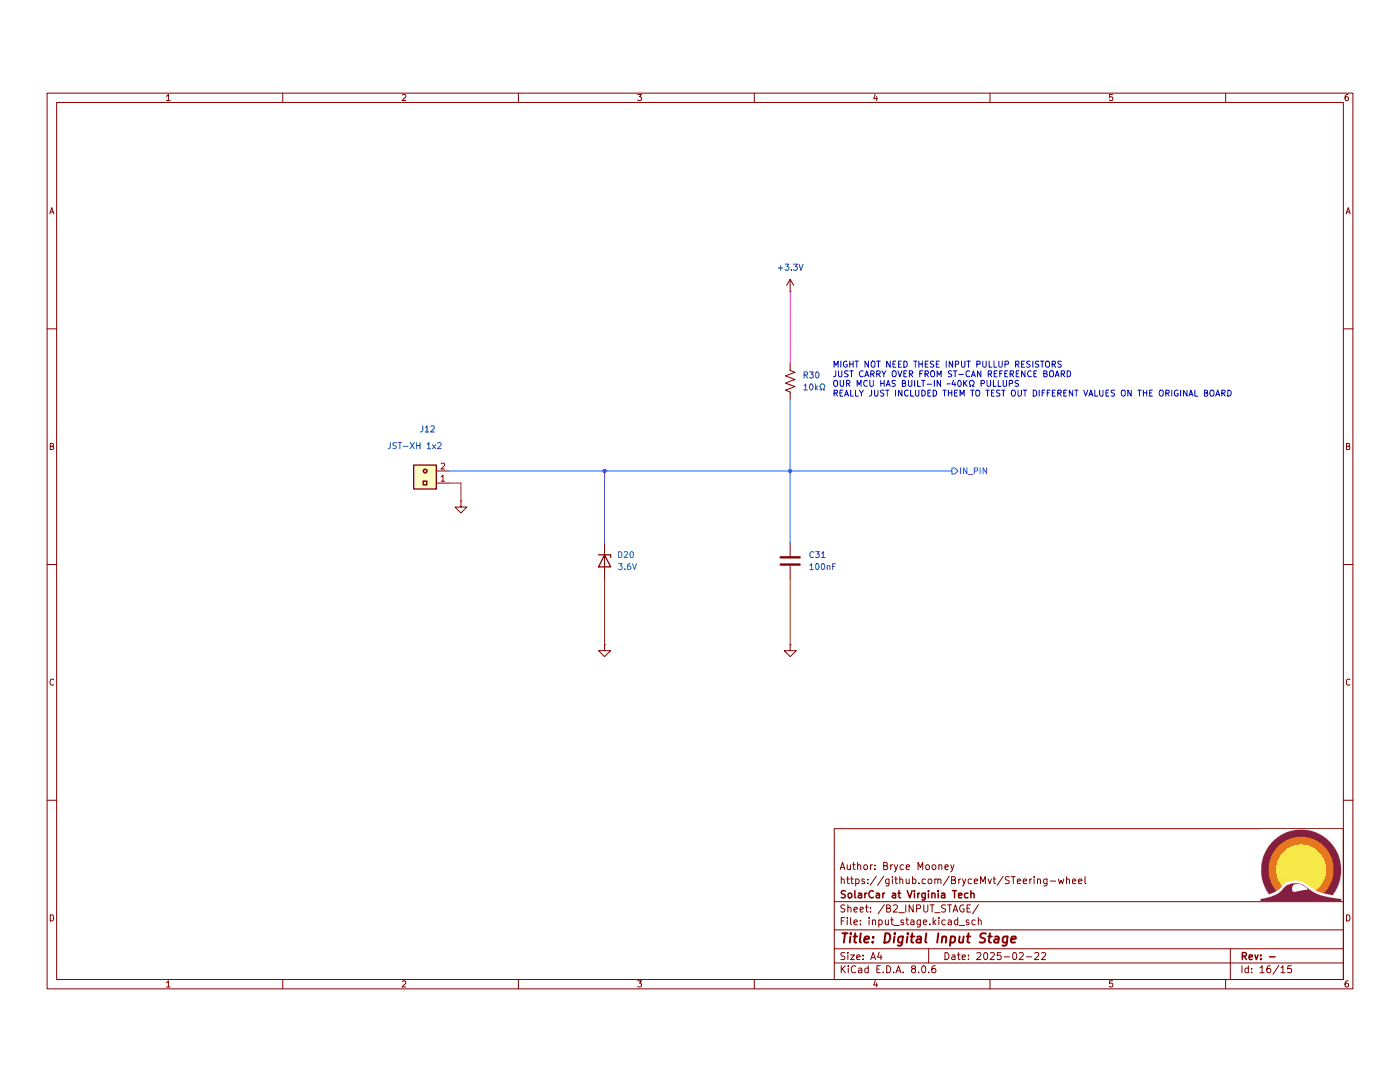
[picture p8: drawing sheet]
(kicad_sch
 (version 20231120)
 (generator "eeschema")
 (generator_version "8.0")
 (paper "A4")
 (title_block
  (title "Digital Input Stage")
  (date "2025-02-22")
  (rev "-")
  (company "SolarCar at Virginia Tech")
  (comment 1 "https://github.com/BryceMvt/STeering-wheel")
  (comment 2 "Author: Bryce Mooney"))
 (lib_symbols
  (symbol "Connector_Generic:Conn_01x02"
   (pin_names
    (offset 1.016) hide) (exclude_from_sim no) (in_bom yes) (on_board yes)
   (property "Reference" "J9" (at 7.112 0.254 90) (effects (font (size 1.27 1.27)) (justify right)))
   (property "Value" "MICROCLASP 1X2" (at 4.318 6.858 90) (effects (font (size 1.27 1.27)) (justify right)))
   (property "Footprint" "footprints:microclasp_1x2_559350210" (at 2.54 23.368 0) (effects (font (size 1.27 1.27)) (hide yes)))
   (property "Datasheet" "https://www.molex.com/en-us/products/part-detail/559350210?display=pdf" (at 1.778 19.05 0) (effects (font (size 1.27 1.27)) (hide yes)))
   (property "Description" "Connector Header Through Hole, Right Angle 2 position 0.079\" (2.00mm)" (at 0.508 15.24 0) (effects (font (size 1.27 1.27)) (hide yes)))
   (property "DigiKey Part Number" "WM14662-ND" (at -26.416 3.556 90) (effects (font (size 1.27 1.27)) (hide yes)))
   (property "Manufacturer Product Number" "0559350210" (at -24.384 4.318 90) (effects (font (size 1.27 1.27)) (hide yes)))
   (symbol "Conn_01x02_0_1"
    (circle (center 0 -2.54) (radius 0.381) (stroke (width 0.3048) (type default)) (fill (type none))))
   (symbol "Conn_01x02_1_1"
    (rectangle (start -2.413 1.27) (end 2.413 -3.81) (stroke (width 0.254) (type default)) (fill (type background)))
    (rectangle (start -0.381 0.381) (end 0.381 -0.381) (stroke (width 0.3048) (type default)) (fill (type none)))
    (pin input line (at -5.08 0 0) (length 2.54) (name "Pin_1" (effects (font (size 1.27 1.27)))) (number "1" (effects (font (size 1.27 1.27)))))
    (pin input line (at -5.08 -2.54 0) (length 2.54) (name "Pin_2" (effects (font (size 1.27 1.27)))) (number "2" (effects (font (size 1.27 1.27)))))))
  (symbol "Device:C"
   (pin_numbers hide)
   (pin_names
    (offset 0.254)) (exclude_from_sim no) (in_bom yes) (on_board yes)
   (property "Reference" "C" (at 0.635 2.54 0) (effects (font (size 1.27 1.27)) (justify left)))
   (property "Value" "C" (at 0.635 -2.54 0) (effects (font (size 1.27 1.27)) (justify left)))
   (property "Footprint" "" (at 0.9652 -3.81 0) (effects (font (size 1.27 1.27)) (hide yes)))
   (property "Datasheet" "~" (at 0 0 0) (effects (font (size 1.27 1.27)) (hide yes)))
   (property "Description" "Unpolarized capacitor" (at 0 0 0) (effects (font (size 1.27 1.27)) (hide yes)))
   (symbol "C_0_1"
    (polyline (pts (xy -2.032 -0.762) (xy 2.032 -0.762)) (stroke (width 0.508) (type default)) (fill (type none)))
    (polyline (pts (xy -2.032 0.762) (xy 2.032 0.762)) (stroke (width 0.508) (type default)) (fill (type none))))
   (symbol "C_1_1"
    (pin passive line (at 0 3.81 270) (length 2.794) (name "~" (effects (font (size 1.27 1.27)))) (number "1" (effects (font (size 1.27 1.27)))))
    (pin passive line (at 0 -3.81 90) (length 2.794) (name "~" (effects (font (size 1.27 1.27)))) (number "2" (effects (font (size 1.27 1.27)))))))
  (symbol "Device:R_US"
   (pin_numbers hide)
   (pin_names
    (offset 0)) (exclude_from_sim no) (in_bom yes) (on_board yes)
   (property "Reference" "R" (at 2.54 0 90) (effects (font (size 1.27 1.27))))
   (property "Value" "R_US" (at -2.54 0 90) (effects (font (size 1.27 1.27))))
   (property "Footprint" "" (at 1.016 -0.254 90) (effects (font (size 1.27 1.27)) (hide yes)))
   (property "Datasheet" "~" (at 0 0 0) (effects (font (size 1.27 1.27)) (hide yes)))
   (property "Description" "Resistor, US symbol" (at 0 0 0) (effects (font (size 1.27 1.27)) (hide yes)))
   (symbol "R_US_0_1"
    (polyline (pts (xy 0 -2.286) (xy 0 -2.54)) (stroke (width 0) (type default)) (fill (type none)))
    (polyline (pts (xy 0 2.286) (xy 0 2.54)) (stroke (width 0) (type default)) (fill (type none)))
    (polyline (pts (xy 0 -0.762) (xy 1.016 -1.143) (xy 0 -1.524) (xy -1.016 -1.905) (xy 0 -2.286)) (stroke (width 0) (type default)) (fill (type none)))
    (polyline (pts (xy 0 0.762) (xy 1.016 0.381) (xy 0 0) (xy -1.016 -0.381) (xy 0 -0.762)) (stroke (width 0) (type default)) (fill (type none)))
    (polyline (pts (xy 0 2.286) (xy 1.016 1.905) (xy 0 1.524) (xy -1.016 1.143) (xy 0 0.762)) (stroke (width 0) (type default)) (fill (type none))))
   (symbol "R_US_1_1"
    (pin passive line (at 0 3.81 270) (length 1.27) (name "~" (effects (font (size 1.27 1.27)))) (number "1" (effects (font (size 1.27 1.27)))))
    (pin passive line (at 0 -3.81 90) (length 1.27) (name "~" (effects (font (size 1.27 1.27)))) (number "2" (effects (font (size 1.27 1.27)))))))
  (symbol "Diode:ESD5Zxx"
   (pin_numbers hide)
   (pin_names hide) (exclude_from_sim no) (in_bom yes) (on_board yes)
   (property "Reference" "D" (at 0 2.54 0) (effects (font (size 1.27 1.27))))
   (property "Value" "ESD5Zxx" (at 0 -2.54 0) (effects (font (size 1.27 1.27))))
   (property "Footprint" "Diode_SMD:D_SOD-523" (at 0 -4.445 0) (effects (font (size 1.27 1.27)) (hide yes)))
   (property "Datasheet" "https://www.onsemi.com/pdf/datasheet/esd5z2.5t1-d.pdf" (at 0 0 0) (effects (font (size 1.27 1.27)) (hide yes)))
   (property "Description" "ESD Protection Diode, SOD-523" (at 0 0 0) (effects (font (size 1.27 1.27)) (hide yes)))
   (symbol "ESD5Zxx_0_1"
    (polyline (pts (xy 1.27 0) (xy -1.27 0)) (stroke (width 0) (type default)) (fill (type none)))
    (polyline (pts (xy -1.27 -1.27) (xy -1.27 1.27) (xy -0.762 1.27)) (stroke (width 0.254) (type default)) (fill (type none)))
    (polyline (pts (xy 1.27 -1.27) (xy 1.27 1.27) (xy -1.27 0) (xy 1.27 -1.27)) (stroke (width 0.254) (type default)) (fill (type none))))
   (symbol "ESD5Zxx_1_1"
    (pin passive line (at -3.81 0 0) (length 2.54) (name "K" (effects (font (size 1.27 1.27)))) (number "1" (effects (font (size 1.27 1.27)))))
    (pin passive line (at 3.81 0 180) (length 2.54) (name "A" (effects (font (size 1.27 1.27)))) (number "2" (effects (font (size 1.27 1.27)))))))
  (symbol "power:+5V"
   (power)
   (pin_numbers hide)
   (pin_names
    (offset 0) hide) (exclude_from_sim no) (in_bom yes) (on_board yes)
   (property "Reference" "#PWR" (at 0 -3.81 0) (effects (font (size 1.27 1.27)) (hide yes)))
   (property "Value" "+5V" (at 0 3.556 0) (effects (font (size 1.27 1.27))))
   (property "Footprint" "" (at 0 0 0) (effects (font (size 1.27 1.27)) (hide yes)))
   (property "Datasheet" "" (at 0 0 0) (effects (font (size 1.27 1.27)) (hide yes)))
   (property "Description" "Power symbol creates a global label with name \"+5V\"" (at 0 0 0) (effects (font (size 1.27 1.27)) (hide yes)))
   (symbol "+5V_0_1"
    (polyline (pts (xy -0.762 1.27) (xy 0 2.54)) (stroke (width 0) (type default)) (fill (type none)))
    (polyline (pts (xy 0 0) (xy 0 2.54)) (stroke (width 0) (type default)) (fill (type none)))
    (polyline (pts (xy 0 2.54) (xy 0.762 1.27)) (stroke (width 0) (type default)) (fill (type none))))
   (symbol "+5V_1_1"
    (pin power_in line (at 0 0 90) (length 0) (name "~" (effects (font (size 1.27 1.27)))) (number "1" (effects (font (size 1.27 1.27)))))))
  (symbol "power:GND"
   (power)
   (pin_numbers hide)
   (pin_names
    (offset 0) hide) (exclude_from_sim no) (in_bom yes) (on_board yes)
   (property "Reference" "#PWR" (at 0 -6.35 0) (effects (font (size 1.27 1.27)) (hide yes)))
   (property "Value" "GND" (at 0 -3.81 0) (effects (font (size 1.27 1.27))))
   (property "Footprint" "" (at 0 0 0) (effects (font (size 1.27 1.27)) (hide yes)))
   (property "Datasheet" "" (at 0 0 0) (effects (font (size 1.27 1.27)) (hide yes)))
   (property "Description" "Power symbol creates a global label with name \"GND\" , ground" (at 0 0 0) (effects (font (size 1.27 1.27)) (hide yes)))
   (symbol "GND_0_1"
    (polyline (pts (xy 0 0) (xy 0 -1.27) (xy 1.27 -1.27) (xy 0 -2.54) (xy -1.27 -1.27) (xy 0 -1.27)) (stroke (width 0) (type default)) (fill (type none))))
   (symbol "GND_1_1"
    (pin power_in line (at 0 0 270) (length 0) (name "~" (effects (font (size 1.27 1.27)))) (number "1" (effects (font (size 1.27 1.27))))))))
 (junction
  (at 167.64 90.17)
  (diameter 0)
  (color 0 0 0 0))
 (junction
  (at 128.27 90.17)
  (diameter 0)
  (color 0 0 0 0))
 (wire
  (pts (xy 95.25 90.17) (xy 128.27 90.17))
  (stroke (width 0) (type default)))
 (wire
  (pts (xy 128.27 90.17) (xy 167.64 90.17))
  (stroke (width 0) (type default)))
 (wire
  (pts (xy 97.79 92.71) (xy 95.25 92.71))
  (stroke (width 0) (type default)))
 (wire
  (pts (xy 167.64 113.03) (xy 167.64 127))
  (stroke (width 0) (type default)))
 (wire
  (pts (xy 97.79 96.52) (xy 97.79 92.71))
  (stroke (width 0) (type default)))
 (wire
  (pts (xy 167.64 90.17) (xy 167.64 105.41))
  (stroke (width 0) (type default)))
 (wire
  (pts (xy 128.27 90.17) (xy 128.27 105.41))
  (stroke (width 0) (type default)))
 (wire
  (pts (xy 128.27 113.03) (xy 128.27 127))
  (stroke (width 0) (type default)))
 (wire
  (pts (xy 167.64 74.93) (xy 167.64 90.17))
  (stroke (width 0) (type default)))
 (wire
  (pts (xy 167.64 90.17) (xy 201.93 90.17))
  (stroke (width 0) (type default)))
 (wire
  (pts (xy 167.64 52.07) (xy 167.64 67.31))
  (stroke (width 0) (type default)))
 (image
  (at 275.971 173.736)
  (scale 0.252548)
  (data))
 (text "MIGHT NOT NEED THESE INPUT PULLUP RESISTORS\nJUST CARRY OVER FROM ST-CAN REFERENCE BOARD\nOUR MCU HAS BUILT-IN ~40KΩ PULLUPS\nREALLY JUST INCLUDED THEM TO TEST OUT DIFFERENT VALUES ON THE ORIGINAL BOARD"
  (exclude_from_sim no)
  (at 176.53 70.866 0)
  (effects (font (size 1.27 1.27)) (justify left)))
 (hierarchical_label "IN_PIN"
  (shape output)
  (at 201.93 90.17 0)
  (fields_autoplaced yes)
  (effects (font (size 1.27 1.27)) (justify left)))
 (symbol
  (lib_id "Connector_Generic:Conn_01x02")
  (at 90.17 92.71 180)
  (unit 1)
  (exclude_from_sim no)
  (in_bom yes)
  (on_board yes)
  (dnp no)
  (property "Reference" "J14" (at 88.9 81.28 0) (effects (font (size 1.27 1.27)) (justify right)))
  (property "Value" "JST-XH 1x2" (at 82.042 84.836 0) (effects (font (size 1.27 1.27)) (justify right)))
  (property "Footprint" "Connector_JST:JST_XH_B2B-XH-AM_1x02_P2.50mm_Vertical" (at 87.63 116.078 0) (effects (font (size 1.27 1.27)) (hide yes)))
  (property "Datasheet" "https://www.molex.com/en-us/products/part-detail/559350210?display=pdf" (at 88.392 111.76 0) (effects (font (size 1.27 1.27)) (hide yes)))
  (property "Description" "Connector Header Through Hole, Right Angle 2 position 0.079\" (2.00mm)" (at 89.662 107.95 0) (effects (font (size 1.27 1.27)) (hide yes)))
  (property "DigiKey Part Number" "WM14662-ND" (at 116.586 96.266 90) (effects (font (size 1.27 1.27)) (hide yes)))
  (property "Manufacturer Product Number" "0559350210" (at 114.554 97.028 90) (effects (font (size 1.27 1.27)) (hide yes)))
  (pin "1")
  (pin "2")
  (instances (project "st_can_reference" (path "" (reference "J14") (unit 1)) (path "" (reference "J17") (unit 1)) (path "" (reference "J13") (unit 1)) (path "" (reference "J15") (unit 1)) (path "" (reference "J16") (unit 1)) (path "" (reference "J18") (unit 1)) (path "" (reference "J12") (unit 1)) (path "" (reference "J19") (unit 1)))))
 (symbol
  (lib_id "Device:R_US")
  (at 167.64 71.12 0)
  (unit 1)
  (exclude_from_sim no)
  (in_bom yes)
  (on_board yes)
  (dnp no)
  (fields_autoplaced yes)
  (property "Reference" "R31" (at 170.18 69.8499 0) (effects (font (size 1.27 1.27)) (justify left)))
  (property "Value" "10kΩ" (at 170.18 72.3899 0) (effects (font (size 1.27 1.27)) (justify left)))
  (property "Footprint" "Resistor_SMD:R_0805_2012Metric" (at 168.656 71.374 90) (effects (font (size 1.27 1.27)) (hide yes)))
  (property "Datasheet" "https://www.koaspeer.com/pdfs/RK73B.pdf" (at 167.64 71.12 0) (effects (font (size 1.27 1.27)) (hide yes)))
  (property "Description" "RES 10K OHM 5% 1/4W 0805" (at 167.64 71.12 0) (effects (font (size 1.27 1.27)) (hide yes)))
  (property "DigiKey Part Number" "2019-RK73B2ATTD103JCT-ND" (at 167.64 71.12 0) (effects (font (size 1.27 1.27)) (hide yes)))
  (property "Manufacturer Product Number" "RK73B2ATTD103J" (at 167.64 71.12 0) (effects (font (size 1.27 1.27)) (hide yes)))
  (pin "2")
  (pin "1")
  (instances (project "st_can_reference" (path "" (reference "R31") (unit 1)) (path "" (reference "R26") (unit 1)) (path "" (reference "R29") (unit 1)) (path "" (reference "R28") (unit 1)) (path "" (reference "R27") (unit 1)) (path "" (reference "R25") (unit 1)) (path "" (reference "R30") (unit 1)) (path "" (reference "R24") (unit 1)))))
 (symbol
  (lib_id "power:GND")
  (at 167.64 127 0)
  (unit 1)
  (exclude_from_sim no)
  (in_bom yes)
  (on_board yes)
  (dnp no)
  (fields_autoplaced yes)
  (property "Reference" "#PWR0100" (at 167.64 133.35 0) (effects (font (size 1.27 1.27)) (hide yes)))
  (property "Value" "GND" (at 167.64 132.08 0) (effects (font (size 1.27 1.27)) (hide yes)))
  (property "Footprint" "" (at 167.64 127 0) (effects (font (size 1.27 1.27)) (hide yes)))
  (property "Datasheet" "" (at 167.64 127 0) (effects (font (size 1.27 1.27)) (hide yes)))
  (property "Description" "Power symbol creates a global label with name \"GND\" , ground" (at 167.64 127 0) (effects (font (size 1.27 1.27)) (hide yes)))
  (pin "1")
  (instances (project "st_can_reference" (path "" (reference "#PWR0100") (unit 1)) (path "" (reference "#PWR0109") (unit 1)) (path "" (reference "#PWR097") (unit 1)) (path "" (reference "#PWR0103") (unit 1)) (path "" (reference "#PWR0106") (unit 1)) (path "" (reference "#PWR0112") (unit 1)) (path "" (reference "#PWR094") (unit 1)) (path "" (reference "#PWR0115") (unit 1)))))
 (symbol
  (lib_id "Device:C")
  (at 167.64 109.22 0)
  (unit 1)
  (exclude_from_sim no)
  (in_bom yes)
  (on_board yes)
  (dnp no)
  (fields_autoplaced yes)
  (property "Reference" "C33" (at 171.45 107.9499 0) (effects (font (size 1.27 1.27)) (justify left)))
  (property "Value" "100nF" (at 171.45 110.4899 0) (effects (font (size 1.27 1.27)) (justify left)))
  (property "Footprint" "Capacitor_SMD:C_0805_2012Metric" (at 168.6052 113.03 0) (effects (font (size 1.27 1.27)) (hide yes)))
  (property "Datasheet" "https://mm.digikey.com/Volume0/opasdata/d220001/medias/docus/658/CL21B104KACNFNC_Spec.pdf" (at 167.64 109.22 0) (effects (font (size 1.27 1.27)) (hide yes)))
  (property "Description" "0.1 µF ±10% 25V Ceramic Capacitor X7R 0805 (2012 Metric)" (at 167.64 109.22 0) (effects (font (size 1.27 1.27)) (hide yes)))
  (property "DigiKey Part Number" "1276-2442-1-ND" (at 167.64 109.22 90) (effects (font (size 1.27 1.27)) (hide yes)))
  (property "Manufacturer Product Number" "CL21B104KACNFNC" (at 167.64 109.22 90) (effects (font (size 1.27 1.27)) (hide yes)))
  (pin "2")
  (pin "1")
  (instances (project "st_can_reference" (path "" (reference "C33") (unit 1)) (path "" (reference "C36") (unit 1)) (path "" (reference "C32") (unit 1)) (path "" (reference "C34") (unit 1)) (path "" (reference "C35") (unit 1)) (path "" (reference "C37") (unit 1)) (path "" (reference "C31") (unit 1)) (path "" (reference "C38") (unit 1)))))
 (symbol
  (lib_id "power:GND")
  (at 128.27 127 0)
  (unit 1)
  (exclude_from_sim no)
  (in_bom yes)
  (on_board yes)
  (dnp no)
  (fields_autoplaced yes)
  (property "Reference" "#PWR099" (at 128.27 133.35 0) (effects (font (size 1.27 1.27)) (hide yes)))
  (property "Value" "GND" (at 128.27 132.08 0) (effects (font (size 1.27 1.27)) (hide yes)))
  (property "Footprint" "" (at 128.27 127 0) (effects (font (size 1.27 1.27)) (hide yes)))
  (property "Datasheet" "" (at 128.27 127 0) (effects (font (size 1.27 1.27)) (hide yes)))
  (property "Description" "Power symbol creates a global label with name \"GND\" , ground" (at 128.27 127 0) (effects (font (size 1.27 1.27)) (hide yes)))
  (pin "1")
  (instances (project "st_can_reference" (path "" (reference "#PWR099") (unit 1)) (path "" (reference "#PWR0108") (unit 1)) (path "" (reference "#PWR096") (unit 1)) (path "" (reference "#PWR0102") (unit 1)) (path "" (reference "#PWR0105") (unit 1)) (path "" (reference "#PWR0111") (unit 1)) (path "" (reference "#PWR093") (unit 1)) (path "" (reference "#PWR0114") (unit 1)))))
 (symbol
  (lib_id "power:GND")
  (at 97.79 96.52 0)
  (unit 1)
  (exclude_from_sim no)
  (in_bom yes)
  (on_board yes)
  (dnp no)
  (fields_autoplaced yes)
  (property "Reference" "#PWR098" (at 97.79 102.87 0) (effects (font (size 1.27 1.27)) (hide yes)))
  (property "Value" "GND" (at 97.79 101.6 0) (effects (font (size 1.27 1.27)) (hide yes)))
  (property "Footprint" "" (at 97.79 96.52 0) (effects (font (size 1.27 1.27)) (hide yes)))
  (property "Datasheet" "" (at 97.79 96.52 0) (effects (font (size 1.27 1.27)) (hide yes)))
  (property "Description" "Power symbol creates a global label with name \"GND\" , ground" (at 97.79 96.52 0) (effects (font (size 1.27 1.27)) (hide yes)))
  (pin "1")
  (instances (project "st_can_reference" (path "" (reference "#PWR098") (unit 1)) (path "" (reference "#PWR0107") (unit 1)) (path "" (reference "#PWR095") (unit 1)) (path "" (reference "#PWR0101") (unit 1)) (path "" (reference "#PWR0104") (unit 1)) (path "" (reference "#PWR0110") (unit 1)) (path "" (reference "#PWR092") (unit 1)) (path "" (reference "#PWR0113") (unit 1)))))
 (symbol
  (lib_id "power:+5V")
  (at 167.64 52.07 0)
  (unit 1)
  (exclude_from_sim no)
  (in_bom yes)
  (on_board yes)
  (dnp no)
  (fields_autoplaced yes)
  (property "Reference" "#PWR0118" (at 167.64 55.88 0) (effects (font (size 1.27 1.27)) (hide yes)))
  (property "Value" "+3.3V" (at 167.64 46.99 0) (effects (font (size 1.27 1.27))))
  (property "Footprint" "" (at 167.64 52.07 0) (effects (font (size 1.27 1.27)) (hide yes)))
  (property "Datasheet" "" (at 167.64 52.07 0) (effects (font (size 1.27 1.27)) (hide yes)))
  (property "Description" "Power symbol creates a global label with name \"+5V\"" (at 167.64 52.07 0) (effects (font (size 1.27 1.27)) (hide yes)))
  (pin "1")
  (instances (project "st_can_reference" (path "" (reference "#PWR0118") (unit 1)) (path "" (reference "#PWR0121") (unit 1)) (path "" (reference "#PWR0117") (unit 1)) (path "" (reference "#PWR0119") (unit 1)) (path "" (reference "#PWR0120") (unit 1)) (path "" (reference "#PWR0122") (unit 1)) (path "" (reference "#PWR0116") (unit 1)) (path "" (reference "#PWR0123") (unit 1)))))
 (symbol
  (lib_id "Diode:ESD5Zxx")
  (at 128.27 109.22 270)
  (unit 1)
  (exclude_from_sim no)
  (in_bom yes)
  (on_board yes)
  (dnp no)
  (property "Reference" "D22" (at 130.81 107.9499 90) (effects (font (size 1.27 1.27) (color 0 132 132 1)) (justify left)))
  (property "Value" "ESD321DYAR" (at 130.81 110.4899 90) (effects (font (size 1.27 1.27)) (justify left) (hide yes)))
  (property "Footprint" "Diode_SMD:D_SOD-523" (at 123.825 109.22 0) (effects (font (size 1.27 1.27)) (hide yes)))
  (property "Datasheet" "https://www.ti.com/lit/ds/symlink/esd321.pdf" (at 128.27 109.22 0) (effects (font (size 1.27 1.27)) (hide yes)))
  (property "Description" "ESD protection diode, 3.3Vrwm, SC-79/SOD-523" (at 128.27 109.22 0) (effects (font (size 1.27 1.27)) (hide yes)))
  (property "DigiKey Part Number" "296-ESD321DYARCT-ND" (at 128.27 109.22 90) (effects (font (size 1.27 1.27)) (hide yes)))
  (property "Reverse Standoff Voltage" "3.6V" (at 133.096 110.49 90) (effects (font (size 1.27 1.27) (color 0 132 132 1))))
  (pin "1")
  (pin "2")
  (instances (project "st_can_reference" (path "" (reference "D22") (unit 1)) (path "" (reference "D25") (unit 1)) (path "" (reference "D21") (unit 1)) (path "" (reference "D23") (unit 1)) (path "" (reference "D24") (unit 1)) (path "" (reference "D26") (unit 1)) (path "" (reference "D20") (unit 1)) (path "" (reference "D27") (unit 1))))))
